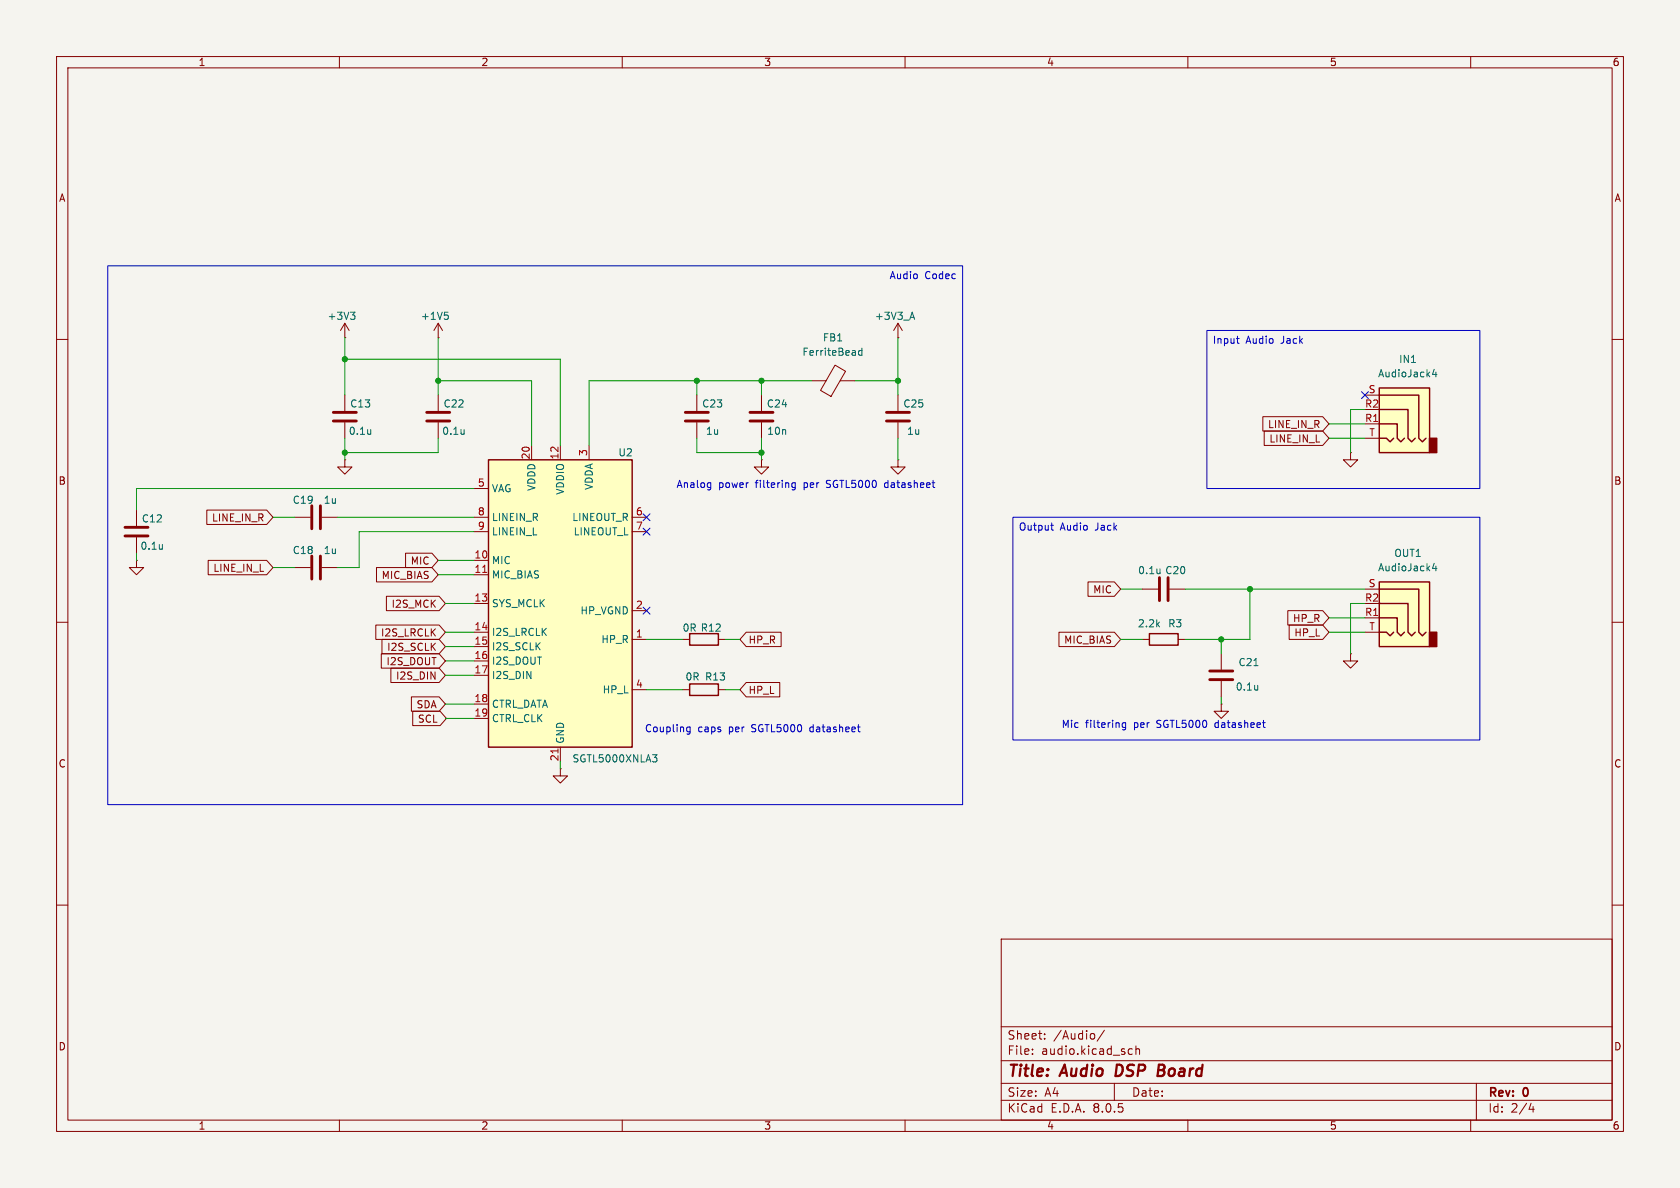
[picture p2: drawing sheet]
(kicad_sch
 (version 20231120)
 (generator "eeschema")
 (generator_version "8.0")
 (paper "A4")
 (title_block
  (title "Audio DSP Board")
  (rev "0"))
 (lib_symbols
  (symbol "Audio:SGTL5000XNLA3" (exclude_from_sim no) (in_bom yes) (on_board yes)
   (property "Reference" "U2" (at 10.16 26.67 0) (effects (font (size 1.27 1.27)) (justify left)))
   (property "Value" "SGTL5000XNLA3" (at 2.032 -27.432 0) (effects (font (size 1.27 1.27)) (justify left)))
   (property "Footprint" "Package_DFN_QFN:QFN-20-1EP_3x3mm_P0.4mm_EP1.65x1.65mm" (at 0 0 0) (effects (font (size 1.27 1.27)) (hide yes)))
   (property "Datasheet" "https://www.nxp.com/docs/en/data-sheet/SGTL5000.pdf" (at 0 0 0) (effects (font (size 1.27 1.27)) (hide yes)))
   (property "Description" "Low Power Stereo Codec with Headphone Amp, QFN-20" (at 0 0 0) (effects (font (size 1.27 1.27)) (hide yes)))
   (symbol "SGTL5000XNLA3_0_1"
    (rectangle (start -12.7 25.4) (end 12.7 -25.4) (stroke (width 0.254) (type default)) (fill (type background))))
   (symbol "SGTL5000XNLA3_1_1"
    (pin output line (at 15.24 -6.35 180) (length 2.54) (name "HP_R" (effects (font (size 1.27 1.27)))) (number "1" (effects (font (size 1.27 1.27)))))
    (pin input line (at -15.24 7.62 0) (length 2.54) (name "MIC" (effects (font (size 1.27 1.27)))) (number "10" (effects (font (size 1.27 1.27)))))
    (pin input line (at -15.24 5.08 0) (length 2.54) (name "MIC_BIAS" (effects (font (size 1.27 1.27)))) (number "11" (effects (font (size 1.27 1.27)))))
    (pin power_in line (at 0 27.94 270) (length 2.54) (name "VDDIO" (effects (font (size 1.27 1.27)))) (number "12" (effects (font (size 1.27 1.27)))))
    (pin input line (at -15.24 0 0) (length 2.54) (name "SYS_MCLK" (effects (font (size 1.27 1.27)))) (number "13" (effects (font (size 1.27 1.27)))))
    (pin input line (at -15.24 -5.08 0) (length 2.54) (name "I2S_LRCLK" (effects (font (size 1.27 1.27)))) (number "14" (effects (font (size 1.27 1.27)))))
    (pin input line (at -15.24 -7.62 0) (length 2.54) (name "I2S_SCLK" (effects (font (size 1.27 1.27)))) (number "15" (effects (font (size 1.27 1.27)))))
    (pin output line (at -15.24 -10.16 0) (length 2.54) (name "I2S_DOUT" (effects (font (size 1.27 1.27)))) (number "16" (effects (font (size 1.27 1.27)))))
    (pin input line (at -15.24 -12.7 0) (length 2.54) (name "I2S_DIN" (effects (font (size 1.27 1.27)))) (number "17" (effects (font (size 1.27 1.27)))))
    (pin input line (at -15.24 -17.78 0) (length 2.54) (name "CTRL_DATA" (effects (font (size 1.27 1.27)))) (number "18" (effects (font (size 1.27 1.27)))))
    (pin input line (at -15.24 -20.32 0) (length 2.54) (name "CTRL_CLK" (effects (font (size 1.27 1.27)))) (number "19" (effects (font (size 1.27 1.27)))))
    (pin power_out line (at 15.24 -1.27 180) (length 2.54) (name "HP_VGND" (effects (font (size 1.27 1.27)))) (number "2" (effects (font (size 1.27 1.27)))))
    (pin power_in line (at -5.08 27.94 270) (length 2.54) (name "VDDD" (effects (font (size 1.27 1.27)))) (number "20" (effects (font (size 1.27 1.27)))))
    (pin power_in line (at 0 -27.94 90) (length 2.54) (name "GND" (effects (font (size 1.27 1.27)))) (number "21" (effects (font (size 1.27 1.27)))))
    (pin power_in line (at 5.08 27.94 270) (length 2.54) (name "VDDA" (effects (font (size 1.27 1.27)))) (number "3" (effects (font (size 1.27 1.27)))))
    (pin output line (at 15.24 -15.24 180) (length 2.54) (name "HP_L" (effects (font (size 1.27 1.27)))) (number "4" (effects (font (size 1.27 1.27)))))
    (pin passive line (at -15.24 20.32 0) (length 2.54) (name "VAG" (effects (font (size 1.27 1.27)))) (number "5" (effects (font (size 1.27 1.27)))))
    (pin output line (at 15.24 15.24 180) (length 2.54) (name "LINEOUT_R" (effects (font (size 1.27 1.27)))) (number "6" (effects (font (size 1.27 1.27)))))
    (pin output line (at 15.24 12.7 180) (length 2.54) (name "LINEOUT_L" (effects (font (size 1.27 1.27)))) (number "7" (effects (font (size 1.27 1.27)))))
    (pin input line (at -15.24 15.24 0) (length 2.54) (name "LINEIN_R" (effects (font (size 1.27 1.27)))) (number "8" (effects (font (size 1.27 1.27)))))
    (pin input line (at -15.24 12.7 0) (length 2.54) (name "LINEIN_L" (effects (font (size 1.27 1.27)))) (number "9" (effects (font (size 1.27 1.27)))))))
  (symbol "Connector_Audio:AudioJack4" (exclude_from_sim no) (in_bom yes) (on_board yes)
   (property "Reference" "J" (at 0 8.89 0) (effects (font (size 1.27 1.27))))
   (property "Value" "AudioJack4" (at 0 6.35 0) (effects (font (size 1.27 1.27))))
   (property "Footprint" "" (at 0 0 0) (effects (font (size 1.27 1.27)) (hide yes)))
   (property "Datasheet" "~" (at 0 0 0) (effects (font (size 1.27 1.27)) (hide yes)))
   (property "Description" "Audio Jack, 4 Poles (TRRS)" (at 0 0 0) (effects (font (size 1.27 1.27)) (hide yes)))
   (symbol "AudioJack4_0_1"
    (rectangle (start -6.35 -5.08) (end -7.62 -7.62) (stroke (width 0.254) (type default)) (fill (type outline)))
    (polyline (pts (xy 0 -5.08) (xy 0.635 -5.715) (xy 1.27 -5.08) (xy 2.54 -5.08)) (stroke (width 0.254) (type default)) (fill (type none)))
    (polyline (pts (xy -5.715 -5.08) (xy -5.08 -5.715) (xy -4.445 -5.08) (xy -4.445 2.54) (xy 2.54 2.54)) (stroke (width 0.254) (type default)) (fill (type none)))
    (polyline (pts (xy -1.905 -5.08) (xy -1.27 -5.715) (xy -0.635 -5.08) (xy -0.635 -2.54) (xy 2.54 -2.54)) (stroke (width 0.254) (type default)) (fill (type none)))
    (polyline (pts (xy 2.54 0) (xy -2.54 0) (xy -2.54 -5.08) (xy -3.175 -5.715) (xy -3.81 -5.08)) (stroke (width 0.254) (type default)) (fill (type none)))
    (rectangle (start 2.54 3.81) (end -6.35 -7.62) (stroke (width 0.254) (type default)) (fill (type background))))
   (symbol "AudioJack4_1_1"
    (pin passive line (at 5.08 -2.54 180) (length 2.54) (name "~" (effects (font (size 1.27 1.27)))) (number "R1" (effects (font (size 1.27 1.27)))))
    (pin passive line (at 5.08 0 180) (length 2.54) (name "~" (effects (font (size 1.27 1.27)))) (number "R2" (effects (font (size 1.27 1.27)))))
    (pin passive line (at 5.08 2.54 180) (length 2.54) (name "~" (effects (font (size 1.27 1.27)))) (number "S" (effects (font (size 1.27 1.27)))))
    (pin passive line (at 5.08 -5.08 180) (length 2.54) (name "~" (effects (font (size 1.27 1.27)))) (number "T" (effects (font (size 1.27 1.27)))))))
  (symbol "Device:C"
   (pin_numbers hide)
   (pin_names
    (offset 0.254)) (exclude_from_sim no) (in_bom yes) (on_board yes)
   (property "Reference" "C" (at 0.635 2.54 0) (effects (font (size 1.27 1.27)) (justify left)))
   (property "Value" "C" (at 0.635 -2.54 0) (effects (font (size 1.27 1.27)) (justify left)))
   (property "Footprint" "" (at 0.9652 -3.81 0) (effects (font (size 1.27 1.27)) (hide yes)))
   (property "Datasheet" "~" (at 0 0 0) (effects (font (size 1.27 1.27)) (hide yes)))
   (property "Description" "Unpolarized capacitor" (at 0 0 0) (effects (font (size 1.27 1.27)) (hide yes)))
   (symbol "C_0_1"
    (polyline (pts (xy -2.032 -0.762) (xy 2.032 -0.762)) (stroke (width 0.508) (type default)) (fill (type none)))
    (polyline (pts (xy -2.032 0.762) (xy 2.032 0.762)) (stroke (width 0.508) (type default)) (fill (type none))))
   (symbol "C_1_1"
    (pin passive line (at 0 3.81 270) (length 2.794) (name "~" (effects (font (size 1.27 1.27)))) (number "1" (effects (font (size 1.27 1.27)))))
    (pin passive line (at 0 -3.81 90) (length 2.794) (name "~" (effects (font (size 1.27 1.27)))) (number "2" (effects (font (size 1.27 1.27)))))))
  (symbol "Device:FerriteBead"
   (pin_numbers hide)
   (pin_names
    (offset 0)) (exclude_from_sim no) (in_bom yes) (on_board yes)
   (property "Reference" "FB" (at -3.81 0.635 90) (effects (font (size 1.27 1.27))))
   (property "Value" "FerriteBead" (at 3.81 0 90) (effects (font (size 1.27 1.27))))
   (property "Footprint" "" (at -1.778 0 90) (effects (font (size 1.27 1.27)) (hide yes)))
   (property "Datasheet" "~" (at 0 0 0) (effects (font (size 1.27 1.27)) (hide yes)))
   (property "Description" "Ferrite bead" (at 0 0 0) (effects (font (size 1.27 1.27)) (hide yes)))
   (symbol "FerriteBead_0_1"
    (polyline (pts (xy 0 -1.27) (xy 0 -1.2192)) (stroke (width 0) (type default)) (fill (type none)))
    (polyline (pts (xy 0 1.27) (xy 0 1.2954)) (stroke (width 0) (type default)) (fill (type none)))
    (polyline (pts (xy -2.7686 0.4064) (xy -1.7018 2.2606) (xy 2.7686 -0.3048) (xy 1.6764 -2.159) (xy -2.7686 0.4064)) (stroke (width 0) (type default)) (fill (type none))))
   (symbol "FerriteBead_1_1"
    (pin passive line (at 0 3.81 270) (length 2.54) (name "~" (effects (font (size 1.27 1.27)))) (number "1" (effects (font (size 1.27 1.27)))))
    (pin passive line (at 0 -3.81 90) (length 2.54) (name "~" (effects (font (size 1.27 1.27)))) (number "2" (effects (font (size 1.27 1.27)))))))
  (symbol "Device:R"
   (pin_numbers hide)
   (pin_names
    (offset 0)) (exclude_from_sim no) (in_bom yes) (on_board yes)
   (property "Reference" "R" (at 2.032 0 90) (effects (font (size 1.27 1.27))))
   (property "Value" "R" (at 0 0 90) (effects (font (size 1.27 1.27))))
   (property "Footprint" "" (at -1.778 0 90) (effects (font (size 1.27 1.27)) (hide yes)))
   (property "Datasheet" "~" (at 0 0 0) (effects (font (size 1.27 1.27)) (hide yes)))
   (property "Description" "Resistor" (at 0 0 0) (effects (font (size 1.27 1.27)) (hide yes)))
   (symbol "R_0_1"
    (rectangle (start -1.016 -2.54) (end 1.016 2.54) (stroke (width 0.254) (type default)) (fill (type none))))
   (symbol "R_1_1"
    (pin passive line (at 0 3.81 270) (length 1.27) (name "~" (effects (font (size 1.27 1.27)))) (number "1" (effects (font (size 1.27 1.27)))))
    (pin passive line (at 0 -3.81 90) (length 1.27) (name "~" (effects (font (size 1.27 1.27)))) (number "2" (effects (font (size 1.27 1.27)))))))
  (symbol "power:+3V3"
   (power)
   (pin_numbers hide)
   (pin_names
    (offset 0) hide) (exclude_from_sim no) (in_bom yes) (on_board yes)
   (property "Reference" "#PWR" (at 0 -3.81 0) (effects (font (size 1.27 1.27)) (hide yes)))
   (property "Value" "+3V3" (at 0 3.556 0) (effects (font (size 1.27 1.27))))
   (property "Footprint" "" (at 0 0 0) (effects (font (size 1.27 1.27)) (hide yes)))
   (property "Datasheet" "" (at 0 0 0) (effects (font (size 1.27 1.27)) (hide yes)))
   (property "Description" "Power symbol creates a global label with name \"+3V3\"" (at 0 0 0) (effects (font (size 1.27 1.27)) (hide yes)))
   (symbol "+3V3_0_1"
    (polyline (pts (xy -0.762 1.27) (xy 0 2.54)) (stroke (width 0) (type default)) (fill (type none)))
    (polyline (pts (xy 0 0) (xy 0 2.54)) (stroke (width 0) (type default)) (fill (type none)))
    (polyline (pts (xy 0 2.54) (xy 0.762 1.27)) (stroke (width 0) (type default)) (fill (type none))))
   (symbol "+3V3_1_1"
    (pin power_in line (at 0 0 90) (length 0) (name "~" (effects (font (size 1.27 1.27)))) (number "1" (effects (font (size 1.27 1.27)))))))
  (symbol "power:GND"
   (power)
   (pin_numbers hide)
   (pin_names
    (offset 0) hide) (exclude_from_sim no) (in_bom yes) (on_board yes)
   (property "Reference" "#PWR" (at 0 -6.35 0) (effects (font (size 1.27 1.27)) (hide yes)))
   (property "Value" "GND" (at 0 -3.81 0) (effects (font (size 1.27 1.27))))
   (property "Footprint" "" (at 0 0 0) (effects (font (size 1.27 1.27)) (hide yes)))
   (property "Datasheet" "" (at 0 0 0) (effects (font (size 1.27 1.27)) (hide yes)))
   (property "Description" "Power symbol creates a global label with name \"GND\" , ground" (at 0 0 0) (effects (font (size 1.27 1.27)) (hide yes)))
   (symbol "GND_0_1"
    (polyline (pts (xy 0 0) (xy 0 -1.27) (xy 1.27 -1.27) (xy 0 -2.54) (xy -1.27 -1.27) (xy 0 -1.27)) (stroke (width 0) (type default)) (fill (type none))))
   (symbol "GND_1_1"
    (pin power_in line (at 0 0 270) (length 0) (name "~" (effects (font (size 1.27 1.27)))) (number "1" (effects (font (size 1.27 1.27))))))))
 (junction
  (at 77.47 67.31)
  (diameter 0)
  (color 0 0 0 0))
 (junction
  (at 158.75 67.31)
  (diameter 0)
  (color 0 0 0 0))
 (junction
  (at 123.19 67.31)
  (diameter 0)
  (color 0 0 0 0))
 (junction
  (at 60.96 80.01)
  (diameter 0)
  (color 0 0 0 0))
 (junction
  (at 134.62 80.01)
  (diameter 0)
  (color 0 0 0 0))
 (junction
  (at 220.98 104.14)
  (diameter 0)
  (color 0 0 0 0))
 (junction
  (at 215.9 113.03)
  (diameter 0)
  (color 0 0 0 0))
 (junction
  (at 134.62 67.31)
  (diameter 0)
  (color 0 0 0 0))
 (junction
  (at 60.96 63.5)
  (diameter 0)
  (color 0 0 0 0))
 (no_connect
  (at 241.3 69.85))
 (no_connect
  (at 114.3 107.95))
 (no_connect
  (at 114.3 93.98))
 (no_connect
  (at 114.3 91.44))
 (wire
  (pts (xy 241.3 106.68) (xy 238.76 106.68))
  (stroke (width 0) (type default)))
 (wire
  (pts (xy 60.96 80.01) (xy 60.96 81.28))
  (stroke (width 0) (type default)))
 (wire
  (pts (xy 99.06 63.5) (xy 99.06 78.74))
  (stroke (width 0) (type default)))
 (wire
  (pts (xy 104.14 67.31) (xy 123.19 67.31))
  (stroke (width 0) (type default)))
 (wire
  (pts (xy 158.75 59.69) (xy 158.75 67.31))
  (stroke (width 0) (type default)))
 (wire
  (pts (xy 93.98 67.31) (xy 77.47 67.31))
  (stroke (width 0) (type default)))
 (wire
  (pts (xy 78.74 111.76) (xy 83.82 111.76))
  (stroke (width 0) (type default)))
 (wire
  (pts (xy 114.3 121.92) (xy 120.65 121.92))
  (stroke (width 0) (type default)))
 (wire
  (pts (xy 60.96 63.5) (xy 99.06 63.5))
  (stroke (width 0) (type default)))
 (wire
  (pts (xy 99.06 134.62) (xy 99.06 135.89))
  (stroke (width 0) (type default)))
 (wire
  (pts (xy 78.74 116.84) (xy 83.82 116.84))
  (stroke (width 0) (type default)))
 (wire
  (pts (xy 128.27 113.03) (xy 130.81 113.03))
  (stroke (width 0) (type default)))
 (wire
  (pts (xy 234.95 109.22) (xy 241.3 109.22))
  (stroke (width 0) (type default)))
 (wire
  (pts (xy 151.13 67.31) (xy 158.75 67.31))
  (stroke (width 0) (type default)))
 (wire
  (pts (xy 198.12 113.03) (xy 201.93 113.03))
  (stroke (width 0) (type default)))
 (wire
  (pts (xy 78.74 124.46) (xy 83.82 124.46))
  (stroke (width 0) (type default)))
 (wire
  (pts (xy 220.98 104.14) (xy 220.98 113.03))
  (stroke (width 0) (type default)))
 (wire
  (pts (xy 134.62 67.31) (xy 143.51 67.31))
  (stroke (width 0) (type default)))
 (wire
  (pts (xy 215.9 113.03) (xy 215.9 115.57))
  (stroke (width 0) (type default)))
 (wire
  (pts (xy 128.27 121.92) (xy 130.81 121.92))
  (stroke (width 0) (type default)))
 (wire
  (pts (xy 215.9 123.19) (xy 215.9 124.46))
  (stroke (width 0) (type default)))
 (wire
  (pts (xy 134.62 77.47) (xy 134.62 80.01))
  (stroke (width 0) (type default)))
 (wire
  (pts (xy 24.13 86.36) (xy 24.13 90.17))
  (stroke (width 0) (type default)))
 (wire
  (pts (xy 78.74 127) (xy 83.82 127))
  (stroke (width 0) (type default)))
 (wire
  (pts (xy 78.74 106.68) (xy 83.82 106.68))
  (stroke (width 0) (type default)))
 (wire
  (pts (xy 83.82 86.36) (xy 24.13 86.36))
  (stroke (width 0) (type default)))
 (wire
  (pts (xy 104.14 78.74) (xy 104.14 67.31))
  (stroke (width 0) (type default)))
 (wire
  (pts (xy 234.95 77.47) (xy 241.3 77.47))
  (stroke (width 0) (type default)))
 (wire
  (pts (xy 215.9 113.03) (xy 209.55 113.03))
  (stroke (width 0) (type default)))
 (wire
  (pts (xy 59.69 91.44) (xy 83.82 91.44))
  (stroke (width 0) (type default)))
 (wire
  (pts (xy 93.98 78.74) (xy 93.98 67.31))
  (stroke (width 0) (type default)))
 (wire
  (pts (xy 123.19 67.31) (xy 134.62 67.31))
  (stroke (width 0) (type default)))
 (wire
  (pts (xy 77.47 99.06) (xy 83.82 99.06))
  (stroke (width 0) (type default)))
 (wire
  (pts (xy 134.62 67.31) (xy 134.62 69.85))
  (stroke (width 0) (type default)))
 (wire
  (pts (xy 63.5 93.98) (xy 63.5 100.33))
  (stroke (width 0) (type default)))
 (wire
  (pts (xy 60.96 59.69) (xy 60.96 63.5))
  (stroke (width 0) (type default)))
 (wire
  (pts (xy 220.98 113.03) (xy 215.9 113.03))
  (stroke (width 0) (type default)))
 (wire
  (pts (xy 234.95 111.76) (xy 241.3 111.76))
  (stroke (width 0) (type default)))
 (wire
  (pts (xy 158.75 67.31) (xy 158.75 69.85))
  (stroke (width 0) (type default)))
 (wire
  (pts (xy 209.55 104.14) (xy 220.98 104.14))
  (stroke (width 0) (type default)))
 (wire
  (pts (xy 77.47 80.01) (xy 77.47 77.47))
  (stroke (width 0) (type default)))
 (wire
  (pts (xy 198.12 104.14) (xy 201.93 104.14))
  (stroke (width 0) (type default)))
 (wire
  (pts (xy 77.47 59.69) (xy 77.47 67.31))
  (stroke (width 0) (type default)))
 (wire
  (pts (xy 60.96 63.5) (xy 60.96 69.85))
  (stroke (width 0) (type default)))
 (wire
  (pts (xy 83.82 93.98) (xy 63.5 93.98))
  (stroke (width 0) (type default)))
 (wire
  (pts (xy 241.3 72.39) (xy 238.76 72.39))
  (stroke (width 0) (type default)))
 (wire
  (pts (xy 238.76 106.68) (xy 238.76 115.57))
  (stroke (width 0) (type default)))
 (wire
  (pts (xy 48.26 91.44) (xy 52.07 91.44))
  (stroke (width 0) (type default)))
 (wire
  (pts (xy 158.75 77.47) (xy 158.75 81.28))
  (stroke (width 0) (type default)))
 (wire
  (pts (xy 77.47 67.31) (xy 77.47 69.85))
  (stroke (width 0) (type default)))
 (wire
  (pts (xy 238.76 72.39) (xy 238.76 80.01))
  (stroke (width 0) (type default)))
 (wire
  (pts (xy 78.74 114.3) (xy 83.82 114.3))
  (stroke (width 0) (type default)))
 (wire
  (pts (xy 220.98 104.14) (xy 241.3 104.14))
  (stroke (width 0) (type default)))
 (wire
  (pts (xy 78.74 119.38) (xy 83.82 119.38))
  (stroke (width 0) (type default)))
 (wire
  (pts (xy 60.96 77.47) (xy 60.96 80.01))
  (stroke (width 0) (type default)))
 (wire
  (pts (xy 114.3 113.03) (xy 120.65 113.03))
  (stroke (width 0) (type default)))
 (wire
  (pts (xy 60.96 80.01) (xy 77.47 80.01))
  (stroke (width 0) (type default)))
 (wire
  (pts (xy 77.47 101.6) (xy 83.82 101.6))
  (stroke (width 0) (type default)))
 (wire
  (pts (xy 134.62 81.28) (xy 134.62 80.01))
  (stroke (width 0) (type default)))
 (wire
  (pts (xy 123.19 67.31) (xy 123.19 69.85))
  (stroke (width 0) (type default)))
 (wire
  (pts (xy 123.19 77.47) (xy 123.19 80.01))
  (stroke (width 0) (type default)))
 (wire
  (pts (xy 24.13 97.79) (xy 24.13 99.06))
  (stroke (width 0) (type default)))
 (wire
  (pts (xy 63.5 100.33) (xy 59.69 100.33))
  (stroke (width 0) (type default)))
 (wire
  (pts (xy 123.19 80.01) (xy 134.62 80.01))
  (stroke (width 0) (type default)))
 (wire
  (pts (xy 48.26 100.33) (xy 52.07 100.33))
  (stroke (width 0) (type default)))
 (wire
  (pts (xy 234.95 74.93) (xy 241.3 74.93))
  (stroke (width 0) (type default)))
 (text_box "Audio Codec"
  (exclude_from_sim no)
  (at 19.05 46.99 0)
  (size 151.13 95.25)
  (stroke (width 0) (type default))
  (fill (type none))
  (effects (font (size 1.27 1.27)) (justify right top)))
 (text_box "Output Audio Jack"
  (exclude_from_sim no)
  (at 179.07 91.44 0)
  (size 82.55 39.37)
  (stroke (width 0) (type default))
  (fill (type none))
  (effects (font (size 1.27 1.27)) (justify left top)))
 (text_box "Input Audio Jack"
  (exclude_from_sim no)
  (at 213.36 58.42 0)
  (size 48.26 27.94)
  (stroke (width 0) (type default))
  (fill (type none))
  (effects (font (size 1.27 1.27)) (justify left top)))
 (text "Analog power filtering per SGTL5000 datasheet"
  (exclude_from_sim no)
  (at 142.494 85.852 0)
  (effects (font (size 1.27 1.27))))
 (text "Mic filtering per SGTL5000 datasheet"
  (exclude_from_sim no)
  (at 205.74 128.27 0)
  (effects (font (size 1.27 1.27))))
 (text "Coupling caps per SGTL5000 datasheet"
  (exclude_from_sim no)
  (at 133.096 129.032 0)
  (effects (font (size 1.27 1.27))))
 (global_label "I2S_SCLK"
  (shape input)
  (at 78.74 114.3 180)
  (fields_autoplaced yes)
  (effects (font (size 1.27 1.27)) (justify right))
  (property "Intersheetrefs" "${INTERSHEET_REFS}" (at 66.9858 114.3 0) (effects (font (size 1.27 1.27)) (justify right) (hide yes))))
 (global_label "HP_L"
  (shape input)
  (at 234.95 111.76 180)
  (fields_autoplaced yes)
  (effects (font (size 1.27 1.27)) (justify right))
  (property "Intersheetrefs" "${INTERSHEET_REFS}" (at 227.3686 111.76 0) (effects (font (size 1.27 1.27)) (justify right) (hide yes))))
 (global_label "I2S_DOUT"
  (shape input)
  (at 78.74 116.84 180)
  (fields_autoplaced yes)
  (effects (font (size 1.27 1.27)) (justify right))
  (property "Intersheetrefs" "${INTERSHEET_REFS}" (at 66.8648 116.84 0) (effects (font (size 1.27 1.27)) (justify right) (hide yes))))
 (global_label "MIC_BIAS"
  (shape input)
  (at 77.47 101.6 180)
  (fields_autoplaced yes)
  (effects (font (size 1.27 1.27)) (justify right))
  (property "Intersheetrefs" "${INTERSHEET_REFS}" (at 66.0181 101.6 0) (effects (font (size 1.27 1.27)) (justify right) (hide yes))))
 (global_label "SDA"
  (shape input)
  (at 78.74 124.46 180)
  (fields_autoplaced yes)
  (effects (font (size 1.27 1.27)) (justify right))
  (property "Intersheetrefs" "${INTERSHEET_REFS}" (at 72.1867 124.46 0) (effects (font (size 1.27 1.27)) (justify right) (hide yes))))
 (global_label "MIC"
  (shape input)
  (at 77.47 99.06 180)
  (fields_autoplaced yes)
  (effects (font (size 1.27 1.27)) (justify right))
  (property "Intersheetrefs" "${INTERSHEET_REFS}" (at 71.1586 99.06 0) (effects (font (size 1.27 1.27)) (justify right) (hide yes))))
 (global_label "HP_L"
  (shape input)
  (at 130.81 121.92 0)
  (fields_autoplaced yes)
  (effects (font (size 1.27 1.27)) (justify left))
  (property "Intersheetrefs" "${INTERSHEET_REFS}" (at 138.3914 121.92 0) (effects (font (size 1.27 1.27)) (justify left) (hide yes))))
 (global_label "SCL"
  (shape input)
  (at 78.9166 127 180)
  (fields_autoplaced yes)
  (effects (font (size 1.27 1.27)) (justify right))
  (property "Intersheetrefs" "${INTERSHEET_REFS}" (at 72.4238 127 0) (effects (font (size 1.27 1.27)) (justify right) (hide yes))))
 (global_label "MIC"
  (shape input)
  (at 198.12 104.14 180)
  (fields_autoplaced yes)
  (effects (font (size 1.27 1.27)) (justify right))
  (property "Intersheetrefs" "${INTERSHEET_REFS}" (at 191.8086 104.14 0) (effects (font (size 1.27 1.27)) (justify right) (hide yes))))
 (global_label "I2S_MCK"
  (shape input)
  (at 78.74 106.68 180)
  (fields_autoplaced yes)
  (effects (font (size 1.27 1.27)) (justify right))
  (property "Intersheetrefs" "${INTERSHEET_REFS}" (at 67.772 106.68 0) (effects (font (size 1.27 1.27)) (justify right) (hide yes))))
 (global_label "MIC_BIAS"
  (shape input)
  (at 198.12 113.03 180)
  (fields_autoplaced yes)
  (effects (font (size 1.27 1.27)) (justify right))
  (property "Intersheetrefs" "${INTERSHEET_REFS}" (at 186.6681 113.03 0) (effects (font (size 1.27 1.27)) (justify right) (hide yes))))
 (global_label "I2S_LRCLK"
  (shape input)
  (at 78.74 111.76 180)
  (fields_autoplaced yes)
  (effects (font (size 1.27 1.27)) (justify right))
  (property "Intersheetrefs" "${INTERSHEET_REFS}" (at 65.8972 111.76 0) (effects (font (size 1.27 1.27)) (justify right) (hide yes))))
 (global_label "HP_R"
  (shape input)
  (at 130.81 113.03 0)
  (fields_autoplaced yes)
  (effects (font (size 1.27 1.27)) (justify left))
  (property "Intersheetrefs" "${INTERSHEET_REFS}" (at 138.6333 113.03 0) (effects (font (size 1.27 1.27)) (justify left) (hide yes))))
 (global_label "HP_R"
  (shape input)
  (at 234.95 109.22 180)
  (fields_autoplaced yes)
  (effects (font (size 1.27 1.27)) (justify right))
  (property "Intersheetrefs" "${INTERSHEET_REFS}" (at 227.1267 109.22 0) (effects (font (size 1.27 1.27)) (justify right) (hide yes))))
 (global_label "LINE_IN_L"
  (shape input)
  (at 48.26 100.33 180)
  (fields_autoplaced yes)
  (effects (font (size 1.27 1.27)) (justify right))
  (property "Intersheetrefs" "${INTERSHEET_REFS}" (at 36.2638 100.33 0) (effects (font (size 1.27 1.27)) (justify right) (hide yes))))
 (global_label "I2S_DIN"
  (shape input)
  (at 78.74 119.38 180)
  (fields_autoplaced yes)
  (effects (font (size 1.27 1.27)) (justify right))
  (property "Intersheetrefs" "${INTERSHEET_REFS}" (at 68.5581 119.38 0) (effects (font (size 1.27 1.27)) (justify right) (hide yes))))
 (global_label "LINE_IN_R"
  (shape input)
  (at 48.26 91.44 180)
  (fields_autoplaced yes)
  (effects (font (size 1.27 1.27)) (justify right))
  (property "Intersheetrefs" "${INTERSHEET_REFS}" (at 36.0219 91.44 0) (effects (font (size 1.27 1.27)) (justify right) (hide yes))))
 (global_label "LINE_IN_L"
  (shape input)
  (at 234.95 77.47 180)
  (fields_autoplaced yes)
  (effects (font (size 1.27 1.27)) (justify right))
  (property "Intersheetrefs" "${INTERSHEET_REFS}" (at 222.9538 77.47 0) (effects (font (size 1.27 1.27)) (justify right) (hide yes))))
 (global_label "LINE_IN_R"
  (shape input)
  (at 234.95 74.93 180)
  (fields_autoplaced yes)
  (effects (font (size 1.27 1.27)) (justify right))
  (property "Intersheetrefs" "${INTERSHEET_REFS}" (at 222.7119 74.93 0) (effects (font (size 1.27 1.27)) (justify right) (hide yes))))
 (symbol
  (lib_id "power:+3V3")
  (at 60.96 59.69 0)
  (unit 1)
  (exclude_from_sim no)
  (in_bom yes)
  (on_board yes)
  (dnp no)
  (property "Reference" "#PWR021" (at 60.96 63.5 0) (effects (font (size 1.27 1.27)) (hide yes)))
  (property "Value" "+3V3" (at 60.452 55.88 0) (effects (font (size 1.27 1.27))))
  (property "Footprint" "" (at 60.96 59.69 0) (effects (font (size 1.27 1.27)) (hide yes)))
  (property "Datasheet" "" (at 60.96 59.69 0) (effects (font (size 1.27 1.27)) (hide yes)))
  (property "Description" "Power symbol creates a global label with name \"+3V3\"" (at 60.96 59.69 0) (effects (font (size 1.27 1.27)) (hide yes)))
  (pin "1"))
 (symbol
  (lib_id "power:GND")
  (at 238.76 80.01 0)
  (unit 1)
  (exclude_from_sim no)
  (in_bom yes)
  (on_board yes)
  (dnp no)
  (fields_autoplaced yes)
  (property "Reference" "#PWR014" (at 238.76 86.36 0) (effects (font (size 1.27 1.27)) (hide yes)))
  (property "Value" "GND" (at 238.76 85.09 0) (effects (font (size 1.27 1.27)) (hide yes)))
  (property "Footprint" "" (at 238.76 80.01 0) (effects (font (size 1.27 1.27)) (hide yes)))
  (property "Datasheet" "" (at 238.76 80.01 0) (effects (font (size 1.27 1.27)) (hide yes)))
  (property "Description" "Power symbol creates a global label with name \"GND\" , ground" (at 238.76 80.01 0) (effects (font (size 1.27 1.27)) (hide yes)))
  (pin "1"))
 (symbol
  (lib_id "power:GND")
  (at 158.75 81.28 0)
  (unit 1)
  (exclude_from_sim no)
  (in_bom yes)
  (on_board yes)
  (dnp no)
  (fields_autoplaced yes)
  (property "Reference" "#PWR029" (at 158.75 87.63 0) (effects (font (size 1.27 1.27)) (hide yes)))
  (property "Value" "GND" (at 158.75 86.36 0) (effects (font (size 1.27 1.27)) (hide yes)))
  (property "Footprint" "" (at 158.75 81.28 0) (effects (font (size 1.27 1.27)) (hide yes)))
  (property "Datasheet" "" (at 158.75 81.28 0) (effects (font (size 1.27 1.27)) (hide yes)))
  (property "Description" "Power symbol creates a global label with name \"GND\" , ground" (at 158.75 81.28 0) (effects (font (size 1.27 1.27)) (hide yes)))
  (pin "1"))
 (symbol
  (lib_id "Device:C")
  (at 158.75 73.66 0)
  (unit 1)
  (exclude_from_sim no)
  (in_bom yes)
  (on_board yes)
  (dnp no)
  (property "Reference" "C25" (at 161.544 71.374 0) (effects (font (size 1.27 1.27))))
  (property "Value" "1u" (at 161.544 76.2 0) (effects (font (size 1.27 1.27))))
  (property "Footprint" "Capacitor_SMD:C_0402_1005Metric" (at 159.7152 77.47 0) (effects (font (size 1.27 1.27)) (hide yes)))
  (property "Datasheet" "~" (at 158.75 73.66 0) (effects (font (size 1.27 1.27)) (hide yes)))
  (property "Description" "Unpolarized capacitor" (at 158.75 73.66 0) (effects (font (size 1.27 1.27)) (hide yes)))
  (pin "1")
  (pin "2"))
 (symbol
  (lib_id "power:GND")
  (at 215.9 124.46 0)
  (unit 1)
  (exclude_from_sim no)
  (in_bom yes)
  (on_board yes)
  (dnp no)
  (fields_autoplaced yes)
  (property "Reference" "#PWR019" (at 215.9 130.81 0) (effects (font (size 1.27 1.27)) (hide yes)))
  (property "Value" "GND" (at 215.9 129.54 0) (effects (font (size 1.27 1.27)) (hide yes)))
  (property "Footprint" "" (at 215.9 124.46 0) (effects (font (size 1.27 1.27)) (hide yes)))
  (property "Datasheet" "" (at 215.9 124.46 0) (effects (font (size 1.27 1.27)) (hide yes)))
  (property "Description" "Power symbol creates a global label with name \"GND\" , ground" (at 215.9 124.46 0) (effects (font (size 1.27 1.27)) (hide yes)))
  (pin "1"))
 (symbol
  (lib_id "Connector_Audio:AudioJack4")
  (at 246.38 72.39 0)
  (mirror y)
  (unit 1)
  (exclude_from_sim no)
  (in_bom yes)
  (on_board yes)
  (dnp no)
  (property "Reference" "IN1" (at 248.92 63.5 0) (effects (font (size 1.27 1.27))))
  (property "Value" "AudioJack4" (at 248.92 66.04 0) (effects (font (size 1.27 1.27))))
  (property "Footprint" "Connector_Audio:Jack_3.5mm_PJ320D_Horizontal" (at 246.38 72.39 0) (effects (font (size 1.27 1.27)) (hide yes)))
  (property "Datasheet" "~" (at 246.38 72.39 0) (effects (font (size 1.27 1.27)) (hide yes)))
  (property "Description" "Audio Jack, 4 Poles (TRRS)" (at 246.38 72.39 0) (effects (font (size 1.27 1.27)) (hide yes)))
  (pin "R2")
  (pin "T")
  (pin "R1")
  (pin "S"))
 (symbol
  (lib_id "Device:C")
  (at 77.47 73.66 0)
  (unit 1)
  (exclude_from_sim no)
  (in_bom yes)
  (on_board yes)
  (dnp no)
  (property "Reference" "C22" (at 80.264 71.374 0) (effects (font (size 1.27 1.27))))
  (property "Value" "0.1u" (at 80.264 76.2 0) (effects (font (size 1.27 1.27))))
  (property "Footprint" "Capacitor_SMD:C_0402_1005Metric" (at 78.4352 77.47 0) (effects (font (size 1.27 1.27)) (hide yes)))
  (property "Datasheet" "~" (at 77.47 73.66 0) (effects (font (size 1.27 1.27)) (hide yes)))
  (property "Description" "Unpolarized capacitor" (at 77.47 73.66 0) (effects (font (size 1.27 1.27)) (hide yes)))
  (pin "1")
  (pin "2"))
 (symbol
  (lib_id "power:GND")
  (at 134.62 81.28 0)
  (unit 1)
  (exclude_from_sim no)
  (in_bom yes)
  (on_board yes)
  (dnp no)
  (fields_autoplaced yes)
  (property "Reference" "#PWR017" (at 134.62 87.63 0) (effects (font (size 1.27 1.27)) (hide yes)))
  (property "Value" "GND" (at 134.62 86.36 0) (effects (font (size 1.27 1.27)) (hide yes)))
  (property "Footprint" "" (at 134.62 81.28 0) (effects (font (size 1.27 1.27)) (hide yes)))
  (property "Datasheet" "" (at 134.62 81.28 0) (effects (font (size 1.27 1.27)) (hide yes)))
  (property "Description" "Power symbol creates a global label with name \"GND\" , ground" (at 134.62 81.28 0) (effects (font (size 1.27 1.27)) (hide yes)))
  (pin "1"))
 (symbol
  (lib_id "Device:R")
  (at 124.46 121.92 90)
  (unit 1)
  (exclude_from_sim no)
  (in_bom yes)
  (on_board yes)
  (dnp no)
  (property "Reference" "R13" (at 126.492 119.634 90) (effects (font (size 1.27 1.27))))
  (property "Value" "0R" (at 122.428 119.634 90) (effects (font (size 1.27 1.27))))
  (property "Footprint" "Resistor_SMD:R_0805_2012Metric" (at 124.46 123.698 90) (effects (font (size 1.27 1.27)) (hide yes)))
  (property "Datasheet" "~" (at 124.46 121.92 0) (effects (font (size 1.27 1.27)) (hide yes)))
  (property "Description" "Resistor" (at 124.46 121.92 0) (effects (font (size 1.27 1.27)) (hide yes)))
  (pin "2")
  (pin "1"))
 (symbol
  (lib_id "Device:C")
  (at 24.13 93.98 0)
  (unit 1)
  (exclude_from_sim no)
  (in_bom yes)
  (on_board yes)
  (dnp no)
  (property "Reference" "C12" (at 26.924 91.694 0) (effects (font (size 1.27 1.27))))
  (property "Value" "0.1u" (at 26.924 96.52 0) (effects (font (size 1.27 1.27))))
  (property "Footprint" "Capacitor_SMD:C_0402_1005Metric" (at 25.0952 97.79 0) (effects (font (size 1.27 1.27)) (hide yes)))
  (property "Datasheet" "~" (at 24.13 93.98 0) (effects (font (size 1.27 1.27)) (hide yes)))
  (property "Description" "Unpolarized capacitor" (at 24.13 93.98 0) (effects (font (size 1.27 1.27)) (hide yes)))
  (pin "1")
  (pin "2"))
 (symbol
  (lib_id "Device:R")
  (at 205.74 113.03 90)
  (unit 1)
  (exclude_from_sim no)
  (in_bom yes)
  (on_board yes)
  (dnp no)
  (property "Reference" "R3" (at 207.772 110.236 90) (effects (font (size 1.27 1.27))))
  (property "Value" "2.2k" (at 203.2 110.236 90) (effects (font (size 1.27 1.27))))
  (property "Footprint" "Resistor_SMD:R_0402_1005Metric" (at 205.74 114.808 90) (effects (font (size 1.27 1.27)) (hide yes)))
  (property "Datasheet" "~" (at 205.74 113.03 0) (effects (font (size 1.27 1.27)) (hide yes)))
  (property "Description" "Resistor" (at 205.74 113.03 0) (effects (font (size 1.27 1.27)) (hide yes)))
  (pin "2")
  (pin "1"))
 (symbol
  (lib_id "Device:C")
  (at 123.19 73.66 0)
  (unit 1)
  (exclude_from_sim no)
  (in_bom yes)
  (on_board yes)
  (dnp no)
  (property "Reference" "C23" (at 125.984 71.374 0) (effects (font (size 1.27 1.27))))
  (property "Value" "1u" (at 125.984 76.2 0) (effects (font (size 1.27 1.27))))
  (property "Footprint" "Capacitor_SMD:C_0402_1005Metric" (at 124.1552 77.47 0) (effects (font (size 1.27 1.27)) (hide yes)))
  (property "Datasheet" "~" (at 123.19 73.66 0) (effects (font (size 1.27 1.27)) (hide yes)))
  (property "Description" "Unpolarized capacitor" (at 123.19 73.66 0) (effects (font (size 1.27 1.27)) (hide yes)))
  (pin "1")
  (pin "2"))
 (symbol
  (lib_id "power:+3V3")
  (at 158.75 59.69 0)
  (unit 1)
  (exclude_from_sim no)
  (in_bom yes)
  (on_board yes)
  (dnp no)
  (property "Reference" "#PWR030" (at 158.75 63.5 0) (effects (font (size 1.27 1.27)) (hide yes)))
  (property "Value" "+3V3_A" (at 158.242 55.88 0) (effects (font (size 1.27 1.27))))
  (property "Footprint" "" (at 158.75 59.69 0) (effects (font (size 1.27 1.27)) (hide yes)))
  (property "Datasheet" "" (at 158.75 59.69 0) (effects (font (size 1.27 1.27)) (hide yes)))
  (property "Description" "Power symbol creates a global label with name \"+3V3\"" (at 158.75 59.69 0) (effects (font (size 1.27 1.27)) (hide yes)))
  (pin "1"))
 (symbol
  (lib_id "power:GND")
  (at 24.13 99.06 0)
  (unit 1)
  (exclude_from_sim no)
  (in_bom yes)
  (on_board yes)
  (dnp no)
  (fields_autoplaced yes)
  (property "Reference" "#PWR011" (at 24.13 105.41 0) (effects (font (size 1.27 1.27)) (hide yes)))
  (property "Value" "GND" (at 24.13 104.14 0) (effects (font (size 1.27 1.27)) (hide yes)))
  (property "Footprint" "" (at 24.13 99.06 0) (effects (font (size 1.27 1.27)) (hide yes)))
  (property "Datasheet" "" (at 24.13 99.06 0) (effects (font (size 1.27 1.27)) (hide yes)))
  (property "Description" "Power symbol creates a global label with name \"GND\" , ground" (at 24.13 99.06 0) (effects (font (size 1.27 1.27)) (hide yes)))
  (pin "1"))
 (symbol
  (lib_id "Device:R")
  (at 124.46 113.03 90)
  (unit 1)
  (exclude_from_sim no)
  (in_bom yes)
  (on_board yes)
  (dnp no)
  (property "Reference" "R12" (at 125.73 110.998 90) (effects (font (size 1.27 1.27))))
  (property "Value" "0R" (at 121.92 110.998 90) (effects (font (size 1.27 1.27))))
  (property "Footprint" "Resistor_SMD:R_0805_2012Metric" (at 124.46 114.808 90) (effects (font (size 1.27 1.27)) (hide yes)))
  (property "Datasheet" "~" (at 124.46 113.03 0) (effects (font (size 1.27 1.27)) (hide yes)))
  (property "Description" "Resistor" (at 124.46 113.03 0) (effects (font (size 1.27 1.27)) (hide yes)))
  (pin "2")
  (pin "1"))
 (symbol
  (lib_id "Device:C")
  (at 55.88 91.44 90)
  (unit 1)
  (exclude_from_sim no)
  (in_bom yes)
  (on_board yes)
  (dnp no)
  (property "Reference" "C19" (at 53.594 88.392 90) (effects (font (size 1.27 1.27))))
  (property "Value" "1u" (at 58.42 88.392 90) (effects (font (size 1.27 1.27))))
  (property "Footprint" "Capacitor_SMD:C_0402_1005Metric" (at 59.69 90.4748 0) (effects (font (size 1.27 1.27)) (hide yes)))
  (property "Datasheet" "~" (at 55.88 91.44 0) (effects (font (size 1.27 1.27)) (hide yes)))
  (property "Description" "Unpolarized capacitor" (at 55.88 91.44 0) (effects (font (size 1.27 1.27)) (hide yes)))
  (pin "1")
  (pin "2"))
 (symbol
  (lib_id "Device:FerriteBead")
  (at 147.32 67.31 90)
  (unit 1)
  (exclude_from_sim no)
  (in_bom yes)
  (on_board yes)
  (dnp no)
  (fields_autoplaced yes)
  (property "Reference" "FB1" (at 147.2692 59.69 90) (effects (font (size 1.27 1.27))))
  (property "Value" "FerriteBead" (at 147.2692 62.23 90) (effects (font (size 1.27 1.27))))
  (property "Footprint" "Diode_SMD:D_0603_1608Metric" (at 147.32 69.088 90) (effects (font (size 1.27 1.27)) (hide yes)))
  (property "Datasheet" "~" (at 147.32 67.31 0) (effects (font (size 1.27 1.27)) (hide yes)))
  (property "Description" "Ferrite bead" (at 147.32 67.31 0) (effects (font (size 1.27 1.27)) (hide yes)))
  (pin "2")
  (pin "1"))
 (symbol
  (lib_id "Audio:SGTL5000XNLA3")
  (at 99.06 106.68 0)
  (unit 1)
  (exclude_from_sim no)
  (in_bom yes)
  (on_board yes)
  (dnp no)
  (property "Reference" "U2" (at 109.22 80.01 0) (effects (font (size 1.27 1.27)) (justify left)))
  (property "Value" "SGTL5000XNLA3" (at 101.092 134.112 0) (effects (font (size 1.27 1.27)) (justify left)))
  (property "Footprint" "Package_DFN_QFN:QFN-20-1EP_3x3mm_P0.4mm_EP1.65x1.65mm" (at 99.06 106.68 0) (effects (font (size 1.27 1.27)) (hide yes)))
  (property "Datasheet" "https://www.nxp.com/docs/en/data-sheet/SGTL5000.pdf" (at 99.06 106.68 0) (effects (font (size 1.27 1.27)) (hide yes)))
  (property "Description" "Low Power Stereo Codec with Headphone Amp, QFN-20" (at 99.06 106.68 0) (effects (font (size 1.27 1.27)) (hide yes)))
  (pin "1")
  (pin "20")
  (pin "21")
  (pin "15")
  (pin "13")
  (pin "7")
  (pin "5")
  (pin "12")
  (pin "19")
  (pin "8")
  (pin "9")
  (pin "16")
  (pin "3")
  (pin "14")
  (pin "11")
  (pin "2")
  (pin "4")
  (pin "6")
  (pin "10")
  (pin "17")
  (pin "18"))
 (symbol
  (lib_id "power:GND")
  (at 99.06 135.89 0)
  (unit 1)
  (exclude_from_sim no)
  (in_bom yes)
  (on_board yes)
  (dnp no)
  (fields_autoplaced yes)
  (property "Reference" "#PWR012" (at 99.06 142.24 0) (effects (font (size 1.27 1.27)) (hide yes)))
  (property "Value" "GND" (at 99.06 140.97 0) (effects (font (size 1.27 1.27)) (hide yes)))
  (property "Footprint" "" (at 99.06 135.89 0) (effects (font (size 1.27 1.27)) (hide yes)))
  (property "Datasheet" "" (at 99.06 135.89 0) (effects (font (size 1.27 1.27)) (hide yes)))
  (property "Description" "Power symbol creates a global label with name \"GND\" , ground" (at 99.06 135.89 0) (effects (font (size 1.27 1.27)) (hide yes)))
  (pin "1"))
 (symbol
  (lib_id "Device:C")
  (at 205.74 104.14 270)
  (mirror x)
  (unit 1)
  (exclude_from_sim no)
  (in_bom yes)
  (on_board yes)
  (dnp no)
  (property "Reference" "C20" (at 209.804 100.838 90) (effects (font (size 1.27 1.27)) (justify right)))
  (property "Value" "0.1u" (at 205.486 100.838 90) (effects (font (size 1.27 1.27)) (justify right)))
  (property "Footprint" "Capacitor_SMD:C_0402_1005Metric" (at 201.93 103.1748 0) (effects (font (size 1.27 1.27)) (hide yes)))
  (property "Datasheet" "~" (at 205.74 104.14 0) (effects (font (size 1.27 1.27)) (hide yes)))
  (property "Description" "Unpolarized capacitor" (at 205.74 104.14 0) (effects (font (size 1.27 1.27)) (hide yes)))
  (pin "1")
  (pin "2"))
 (symbol
  (lib_id "power:GND")
  (at 60.96 81.28 0)
  (unit 1)
  (exclude_from_sim no)
  (in_bom yes)
  (on_board yes)
  (dnp no)
  (fields_autoplaced yes)
  (property "Reference" "#PWR018" (at 60.96 87.63 0) (effects (font (size 1.27 1.27)) (hide yes)))
  (property "Value" "GND" (at 60.96 86.36 0) (effects (font (size 1.27 1.27)) (hide yes)))
  (property "Footprint" "" (at 60.96 81.28 0) (effects (font (size 1.27 1.27)) (hide yes)))
  (property "Datasheet" "" (at 60.96 81.28 0) (effects (font (size 1.27 1.27)) (hide yes)))
  (property "Description" "Power symbol creates a global label with name \"GND\" , ground" (at 60.96 81.28 0) (effects (font (size 1.27 1.27)) (hide yes)))
  (pin "1"))
 (symbol
  (lib_id "Device:C")
  (at 215.9 119.38 0)
  (unit 1)
  (exclude_from_sim no)
  (in_bom yes)
  (on_board yes)
  (dnp no)
  (property "Reference" "C21" (at 222.758 117.094 0) (effects (font (size 1.27 1.27)) (justify right)))
  (property "Value" "0.1u" (at 222.758 121.412 0) (effects (font (size 1.27 1.27)) (justify right)))
  (property "Footprint" "Capacitor_SMD:C_0402_1005Metric" (at 216.8652 123.19 0) (effects (font (size 1.27 1.27)) (hide yes)))
  (property "Datasheet" "~" (at 215.9 119.38 0) (effects (font (size 1.27 1.27)) (hide yes)))
  (property "Description" "Unpolarized capacitor" (at 215.9 119.38 0) (effects (font (size 1.27 1.27)) (hide yes)))
  (pin "1")
  (pin "2"))
 (symbol
  (lib_id "Device:C")
  (at 60.96 73.66 0)
  (unit 1)
  (exclude_from_sim no)
  (in_bom yes)
  (on_board yes)
  (dnp no)
  (property "Reference" "C13" (at 63.754 71.374 0) (effects (font (size 1.27 1.27))))
  (property "Value" "0.1u" (at 63.754 76.2 0) (effects (font (size 1.27 1.27))))
  (property "Footprint" "Capacitor_SMD:C_0402_1005Metric" (at 61.9252 77.47 0) (effects (font (size 1.27 1.27)) (hide yes)))
  (property "Datasheet" "~" (at 60.96 73.66 0) (effects (font (size 1.27 1.27)) (hide yes)))
  (property "Description" "Unpolarized capacitor" (at 60.96 73.66 0) (effects (font (size 1.27 1.27)) (hide yes)))
  (pin "1")
  (pin "2"))
 (symbol
  (lib_id "Device:C")
  (at 134.62 73.66 0)
  (unit 1)
  (exclude_from_sim no)
  (in_bom yes)
  (on_board yes)
  (dnp no)
  (property "Reference" "C24" (at 137.414 71.374 0) (effects (font (size 1.27 1.27))))
  (property "Value" "10n" (at 137.414 76.2 0) (effects (font (size 1.27 1.27))))
  (property "Footprint" "Capacitor_SMD:C_0402_1005Metric" (at 135.5852 77.47 0) (effects (font (size 1.27 1.27)) (hide yes)))
  (property "Datasheet" "~" (at 134.62 73.66 0) (effects (font (size 1.27 1.27)) (hide yes)))
  (property "Description" "Unpolarized capacitor" (at 134.62 73.66 0) (effects (font (size 1.27 1.27)) (hide yes)))
  (pin "1")
  (pin "2"))
 (symbol
  (lib_id "power:+3V3")
  (at 77.47 59.69 0)
  (unit 1)
  (exclude_from_sim no)
  (in_bom yes)
  (on_board yes)
  (dnp no)
  (property "Reference" "#PWR022" (at 77.47 63.5 0) (effects (font (size 1.27 1.27)) (hide yes)))
  (property "Value" "+1V5" (at 76.962 55.88 0) (effects (font (size 1.27 1.27))))
  (property "Footprint" "" (at 77.47 59.69 0) (effects (font (size 1.27 1.27)) (hide yes)))
  (property "Datasheet" "" (at 77.47 59.69 0) (effects (font (size 1.27 1.27)) (hide yes)))
  (property "Description" "Power symbol creates a global label with name \"+3V3\"" (at 77.47 59.69 0) (effects (font (size 1.27 1.27)) (hide yes)))
  (pin "1"))
 (symbol
  (lib_id "Connector_Audio:AudioJack4")
  (at 246.38 106.68 0)
  (mirror y)
  (unit 1)
  (exclude_from_sim no)
  (in_bom yes)
  (on_board yes)
  (dnp no)
  (property "Reference" "OUT1" (at 248.92 97.79 0) (effects (font (size 1.27 1.27))))
  (property "Value" "AudioJack4" (at 248.92 100.33 0) (effects (font (size 1.27 1.27))))
  (property "Footprint" "Connector_Audio:Jack_3.5mm_PJ320D_Horizontal" (at 246.38 106.68 0) (effects (font (size 1.27 1.27)) (hide yes)))
  (property "Datasheet" "~" (at 246.38 106.68 0) (effects (font (size 1.27 1.27)) (hide yes)))
  (property "Description" "Audio Jack, 4 Poles (TRRS)" (at 246.38 106.68 0) (effects (font (size 1.27 1.27)) (hide yes)))
  (pin "R2")
  (pin "T")
  (pin "R1")
  (pin "S"))
 (symbol
  (lib_id "Device:C")
  (at 55.88 100.33 90)
  (unit 1)
  (exclude_from_sim no)
  (in_bom yes)
  (on_board yes)
  (dnp no)
  (property "Reference" "C18" (at 53.594 97.282 90) (effects (font (size 1.27 1.27))))
  (property "Value" "1u" (at 58.42 97.282 90) (effects (font (size 1.27 1.27))))
  (property "Footprint" "Capacitor_SMD:C_0402_1005Metric" (at 59.69 99.3648 0) (effects (font (size 1.27 1.27)) (hide yes)))
  (property "Datasheet" "~" (at 55.88 100.33 0) (effects (font (size 1.27 1.27)) (hide yes)))
  (property "Description" "Unpolarized capacitor" (at 55.88 100.33 0) (effects (font (size 1.27 1.27)) (hide yes)))
  (pin "1")
  (pin "2"))
 (symbol
  (lib_id "power:GND")
  (at 238.76 115.57 0)
  (unit 1)
  (exclude_from_sim no)
  (in_bom yes)
  (on_board yes)
  (dnp no)
  (fields_autoplaced yes)
  (property "Reference" "#PWR013" (at 238.76 121.92 0) (effects (font (size 1.27 1.27)) (hide yes)))
  (property "Value" "GND" (at 238.76 120.65 0) (effects (font (size 1.27 1.27)) (hide yes)))
  (property "Footprint" "" (at 238.76 115.57 0) (effects (font (size 1.27 1.27)) (hide yes)))
  (property "Datasheet" "" (at 238.76 115.57 0) (effects (font (size 1.27 1.27)) (hide yes)))
  (property "Description" "Power symbol creates a global label with name \"GND\" , ground" (at 238.76 115.57 0) (effects (font (size 1.27 1.27)) (hide yes)))
  (pin "1")))
